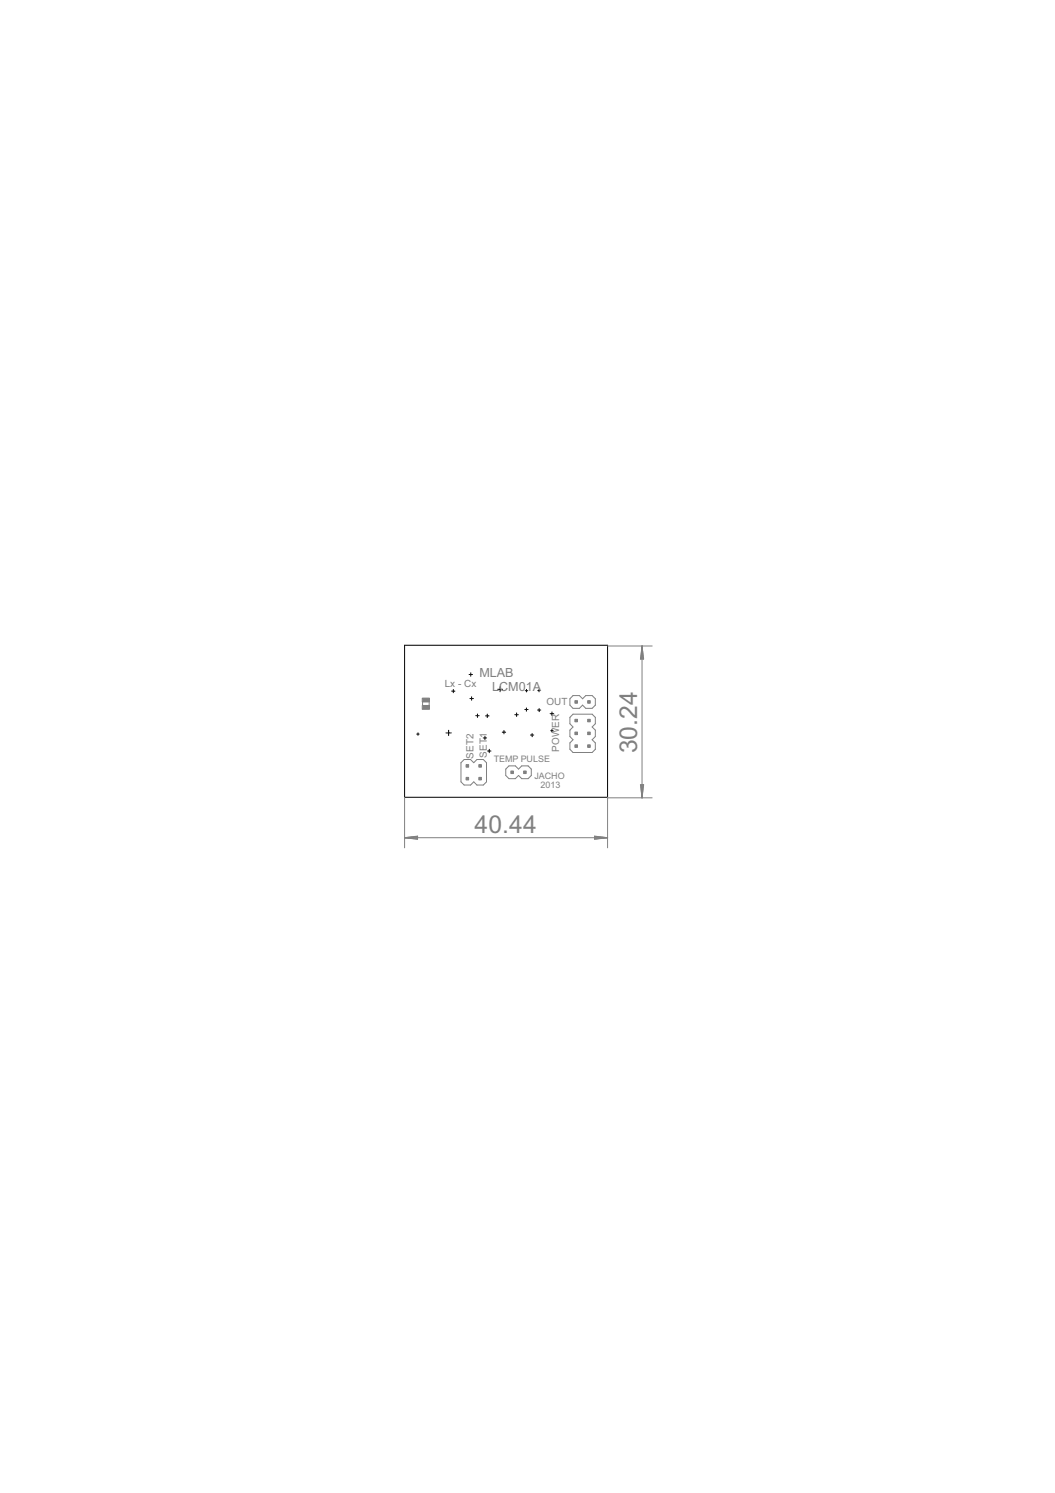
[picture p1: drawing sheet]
<svg xmlns="http://www.w3.org/2000/svg" width="210mm" height="297mm" viewBox="0 0 210 297" stroke-linecap="round" stroke-linejoin="round" font-family="sans-serif">
<g fill="none" stroke="#000" stroke-width=".2">
<path d="M80.5 128.4h40.4v30.2h-40.4zM89.9 137.5h.6M90.2 137.2v.6M93.3 134.2h.7M93.5 139h.7M93.7 133.9v.6M93.8 138.6v.7M99 137.1h1M99.5 136.6v1M104.5 137.4h.5M104.8 137.2v.5M107 137.4h.5"/>
<path d="M107.3 137.1v.5M82.9 146h.5M83.2 145.8v.5M88.7 145.8h1.1M89.3 145.3v1M94.7 142.4h.6M95 142v.7M96.1 146.8h.7M96.5 146.5v.7M96.6 142.4h.7M96.9 142.1v.7M97 149.4h.7"/>
<path d="M97.3 149.1v.7M99.9 145.7h.7M100.3 145.3v.7M102.4 142.2h.7M102.8 141.8v.7M104.4 141.2h.7M104.7 140.8v.7M105.5 146.2h.7M105.9 145.9v.7M107 141.3h.6M107.3 140.9v.7M109.5 142h.7"/>
<path d="M109.6 145.4h.5M109.8 141.6v.7M109.8 145.1v.5"/>
</g>
<g fill="none" stroke="#808080" stroke-width=".2">
<path d="M84.1 139.6v.8M85.4 139.6v.8M114 138.4h1.3l.6 .6 .6-.6h1.3l.6 .6v1.3l-.6 .6h-1.3l-.6-.6-.6 .6h-1.3l-.6-.6v-1.3zM120.9 128.5h8.9M127.7 128.5v30.2M127.7 128.5l.4 2.6h-.7zM127.7 128.5l-.1 2.6M127.7 128.5l.2 2.6M127.7 128.5l-.2 2.6M127.7 128.5l.3 2.6M80.5 158.6v10.1M91.7 151.7l.7-.6h1.2l.7 .6 .6-.6h1.3l.6 .6v3.9l-.6 .6h-1.3l-.6-.6-.7 .6h-1.2l-.7-.6z"/>
<path d="M100.6 153l.7-.6h1.2l.7 .6 .6-.6h1.3l.6 .6v1.3l-.6 .6h-1.3l-.6-.6-.7 .6h-1.2l-.7-.6zM114 142.1h3.8l.6 .6v1.3l-.6 .6 .6 .7v1.2l-.6 .7 .6 .6v1.3l-.6 .6h-3.8l-.6-.6v-1.3l.6-.6-.6-.7v-1.2l.6-.7-.6-.6v-1.3zM120.9 158.7h8.9M120.9 158.6v10.1M127.4 156.1h.7l-.4 2.6zM127.5 156.1l.2 2.6M127.6 156.1l.1 2.6M127.9 156.1l-.2 2.6M128 156.1l-.3 2.6M80.5 166.7h40.4M80.5 166.7l2.6-.4v.7zM80.5 166.7l2.6 .1"/>
<path d="M80.5 166.7l2.6 .2M83.1 166.5l-2.6 .2M83.1 166.4l-2.6 .3M118.3 166.3l2.6 .4-2.6 .3zM118.3 166.5l2.6 .2M118.3 166.4l2.6 .3M120.9 166.7l-2.6 .1M120.9 166.7l-2.6 .2"/>
</g>
<g fill="#808080" stroke="#808080" stroke-width=".2">
<path d="M114.4 139.4h.5v.5h-.5z"/>
<path d="M101.6 153.4h.6v.5h-.6z"/>
<path d="M116.9 139.4h.5v.5h-.5z"/>
<path d="M84 140.4h1.4v.7h-1.4z"/>
<path d="M84 138.9h1.4v.8h-1.4z"/>
<path d="M116.9 145.6h.5v.6h-.5z"/>
<path d="M116.9 148.2h.5v.5h-.5z"/>
<path d="M116.9 143.1h.5v.5h-.5z"/>
<path d="M114.4 148.2h.5v.5h-.5z"/>
<path d="M114.4 145.6h.5v.6h-.5z"/>
<path d="M114.4 143.1h.5v.5h-.5z"/>
<path d="M92.7 152.1h.5v.5h-.5z"/>
<path d="M95.3 152.1h.5v.5h-.5z"/>
<path d="M95.3 154.7h.5v.5h-.5z"/>
<path d="M92.7 154.7h.5v.5h-.5z"/>
<path d="M104.2 153.4h.5v.5h-.5z"/>
</g>
<path d="M104.4 153.6h.1" fill="none" stroke="#808000" stroke-width=".2"/>
<g font-size="5.5" fill="#808080">
<text x="126.7" y="149.9" transform="rotate(-90 126.7 149.9)">30.24</text>
<text x="94.4" y="165.7">40.44</text>
</g>
<g font-size="2.8" fill="#808080">
<text x="95.4" y="134.6">MLAB</text>
<text x="97.9" y="137.5">LCM01A</text>
</g>
<g font-size="2.2" fill="#808080">
<text x="88.5" y="136.8">Lx - Cx</text>
<text x="108.7" y="140.3">OUT</text>
<text x="111.3" y="149.6" transform="rotate(-90 111.3 149.6)">POWER</text>
<text x="94.2" y="150.9" transform="rotate(-90 94.2 150.9)">SET2</text>
<text x="96.9" y="150.8" transform="rotate(-90 96.9 150.8)">SET1</text>
</g>
<g font-size="2" fill="#808080">
<text x="98.2" y="151.7">TEMP PULSE</text>
<text x="106.3" y="155">JACHO</text>
<text x="107.5" y="156.8">2013</text>
</g>
</svg>
